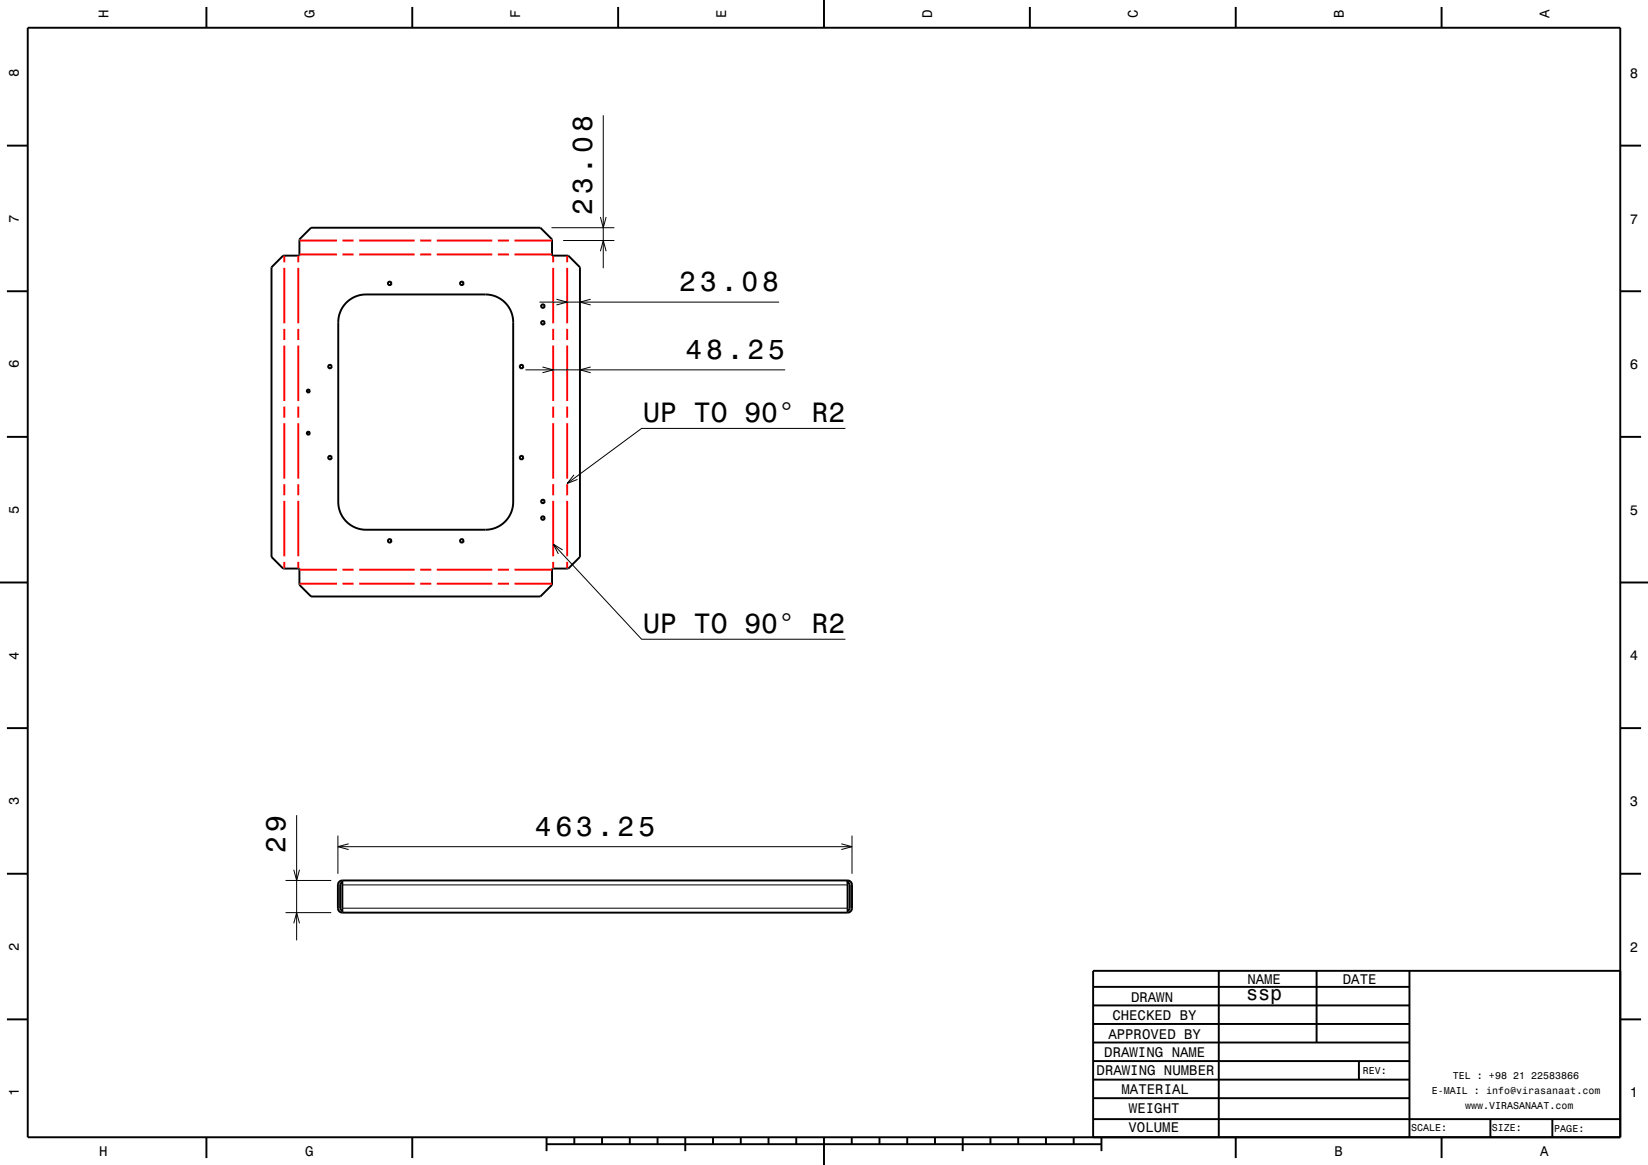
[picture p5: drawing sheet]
<svg xmlns="http://www.w3.org/2000/svg" width="297mm" height="210mm" viewBox="0 0 297 210" stroke-linecap="round" stroke-linejoin="round" font-family="sans-serif">
<g fill="none" stroke="#000" stroke-width=".18">
<path d="M108.2 39.1l.5 1.9 .5-1.9M108.7 20.8v27.6M97.2 54.5h43.2M99.4 41h11.3M100.3 53.9l1.9 .6-1.9 .5M101.5 43.4h9.2M106.5 53.9l-2 .6 2 .5M108.2 45.3l.5-1.9 .5 1.9M94.7 66.7h46.8M97.8 66.2l1.9 .5-1.9 .5M106.5 66.2l-2 .5 2 .5M152.4 77.2h-36.8l-13.4 10"/>
<path d="M99.7 98.1l15.9 17.1h36.8M101.4 99.1l-1.7-1 .9 1.7M103.5 85.6l-1.3 1.6 1.9-.8M51.5 158.7h8.2M52.9 156.8l.6 1.9 .5-1.9M53.5 146.9v22.6M60.9 150.6v6.9M60.9 152.6h92.6M61.7 159.5h91M62.8 152.1l-1.9 .5 1.9 .5M151.6 152.1l1.9 .5-1.9 .5M153.5 150.6v6.9"/>
<path d="M51.5 164.5h8.2M52.9 166.4l.6-1.9 .5 1.9M61.7 163.7h91"/>
</g>
<g fill="none" stroke="#000" stroke-width=".35">
<path d="M5 5h287v200h-287zM37.2 1.3v3.7M74.3 1.3v3.7M111.4 1.3v3.7M148.5 0v5M185.6 1.3v3.7M222.7 1.3v3.7M259.8 1.3v3.7M1.2 26.3h3.8M292 26.3h3.8M1.2 52.5h3.8M51 46.1h3v-3l2.1-2.1h41.3l2.1 2.1v3h2.9l2.1 2.1v52.2l-2.1 2.1h-2.9v2.9l-2.1 2.1h-41.3l-2.1-2.1v-2.9h-3l-2.1-2.1v-52.2z"/>
<path d="M62.4 54.6a5 5 0 0 1 3.6-1.5h21.5a5 5 0 0 1 5 5v32.4a5 5 0 0 1-5 5h-21.5a5 5 0 0 1-5-5v-32.4a5 5 0 0 1 1.4-3.5zM292 52.5h3.8M1.2 78.8h3.8M55.3 70.3l.2-.1 .2 .1 .1 .3-.1 .1h-.3l-.1-.1zM55.3 77.9l.2-.1 .2 .1 .1 .3-.1 .1h-.3l-.1-.1zM292 78.8h3.8M0 105h5M292 105h5M1.2 131.3h3.8M292 131.3h3.8M1.2 157.5h3.8M61.7 159.1l-.2 .1-.2 .3v4.2l.1 .2 .3 .2"/>
<path d="M61.7 158.7a.8 .8 0 0 0-.8 .8v4.2a.8 .8 0 0 0 .8 .8M61.7 158.7h91M61.7 158.7v5.8M152.7 158.7h.1a.8 .8 0 0 1 .7 .8v4.2a.8 .8 0 0 1-.8 .8M152.7 159.1l.4 .2v.2v4.2l-.1 .3-.3 .1M152.7 158.7v5.8M292 157.5h3.8M61.7 164.5h91M197 177.9h57M219.6 174.9v30M237.3 175v12.9M254 175v30"/>
<path d="M292 175h-95v30M1.2 183.8h3.8M197 181.2h57M197 184.6h57M197 187.9h57M197 191.3h57M197 194.6h57M197 198h57M244.9 191.3v3.3M292 183.8h3.8M37.2 205v3.8M74.3 205v3.8"/>
<path d="M98.5 206.3h100M98.5 205v2.5M103.5 205v1.3M108.5 205v1.3M113.5 205v1.3M118.5 205v1.3M123.5 205v2.5M128.5 205v1.3M133.5 205v1.3M138.5 205v1.3M143.5 205v1.3M148.5 205v5"/>
<path d="M153.5 205v1.3M158.5 205v1.3M163.5 205v1.3M168.5 205v1.3M173.5 205v2.5M178.5 205v1.3M183.5 205v1.3M188.5 205v1.3M193.5 205v1.3M197 201.7h95M198.5 205v2.5M222.7 205v3.8"/>
<path d="M259.8 205v3.8M268.6 201.7v3.3M279.8 201.8v3.2"/>
<circle cx="70.2" cy="51.1" r=".32"/>
<circle cx="83.2" cy="51.1" r=".32"/>
<circle cx="97.8" cy="55.2" r=".33"/>
<circle cx="97.8" cy="58.2" r=".32"/>
<circle cx="59.5" cy="66.1" r=".32"/>
<circle cx="94" cy="66.1" r=".33"/>
<circle cx="59.5" cy="82.5" r=".32"/>
<circle cx="70.2" cy="97.5" r=".32"/>
<circle cx="83.2" cy="97.5" r=".32"/>
<circle cx="94" cy="82.5" r=".33"/>
<circle cx="97.8" cy="93.4" r=".32"/>
<circle cx="97.8" cy="90.4" r=".32"/>
</g>
<g fill="none" stroke="#f00" stroke-width=".35">
<path d="M51.2 46.1v1.2M51.2 48.3v10M51.2 59.3v2M53.8 46.1v1.2M53.8 48.3v10M53.8 59.3v2M54 45.9h6.7M54 43.4h6.7M61.7 45.9h2M61.7 43.4h2M64.7 45.9h10M64.7 43.4h10"/>
<path d="M75.7 45.9h2M75.7 43.4h2M78.7 45.9h10M78.7 43.4h10M89.7 45.9h2M89.7 43.4h2M92.7 45.9h6.8M92.7 43.4h6.8M99.7 46.1v1.2M99.7 48.3v10M99.7 59.3v2M102.2 46.1v1.2"/>
<path d="M102.2 48.3v10M102.2 59.3v2M51.2 62.3v10M51.2 73.3v2M51.2 76.3v10M53.8 62.3v10M53.8 73.3v2M53.8 76.3v10M99.7 62.3v10M99.7 73.3v2M99.7 76.3v10M102.2 62.3v10"/>
<path d="M102.2 73.3v2M102.2 76.3v10M51.2 87.3v2M51.2 90.3v10M53.8 87.3v2M53.8 90.3v10M99.7 87.3v2M99.7 90.3v10M102.2 87.3v2M102.2 90.3v10M51.2 101.3v1.2M53.8 101.3v1.2"/>
<path d="M54 102.7h6.7M54 105.2h6.7M61.7 102.7h2M61.7 105.2h2M64.7 102.7h10M64.7 105.2h10M75.7 102.7h2M75.7 105.2h2M78.7 102.7h10M78.7 105.2h10M89.7 102.7h2M89.7 105.2h2"/>
<path d="M92.7 102.7h6.8M92.7 105.2h6.8M99.7 101.3v1.2M102.2 101.3v1.2"/>
</g>
<g font-size="5">
<text x="106.7" y="38.7" transform="rotate(-90 106.7 38.7)">23.08</text>
<text x="122.4" y="52.5">23.08</text>
<text x="123.5" y="64.7">48.25</text>
<text x="115.9" y="76">UP TO 90° R2</text>
<text x="115.9" y="114">UP TO 90° R2</text>
<text x="51.5" y="153.7" transform="rotate(-90 51.5 153.7)">29</text>
<text x="96.4" y="150.6">463.25</text>
</g>
<text font-size="3.6" x="224.6" y="180.3">ssp</text>
<g font-size="2.5">
<text x="19.6" y="3.3" transform="rotate(-90 19.6 3.3)">H</text>
<text x="56.7" y="3.3" transform="rotate(-90 56.7 3.3)">G</text>
<text x="93.8" y="3.3" transform="rotate(-90 93.8 3.3)">F</text>
<text x="130.9" y="3.3" transform="rotate(-90 130.9 3.3)">E</text>
<text x="168" y="3.3" transform="rotate(-90 168 3.3)">D</text>
<text x="205.1" y="3.3" transform="rotate(-90 205.1 3.3)">C</text>
<text x="242.2" y="3.3" transform="rotate(-90 242.2 3.3)">B</text>
<text x="279.3" y="3.3" transform="rotate(-90 279.3 3.3)">A</text>
<text x="3.4" y="13.9" transform="rotate(-90 3.4 13.9)">8</text>
<text x="293.7" y="14">8</text>
<text x="3.4" y="40.1" transform="rotate(-90 3.4 40.1)">7</text>
<text x="293.7" y="40.3">7</text>
<text x="3.4" y="66.4" transform="rotate(-90 3.4 66.4)">6</text>
<text x="293.7" y="66.5">6</text>
<text x="3.4" y="92.6" transform="rotate(-90 3.4 92.6)">5</text>
<text x="293.7" y="92.8">5</text>
<text x="3.4" y="118.9" transform="rotate(-90 3.4 118.9)">4</text>
<text x="293.7" y="119">4</text>
<text x="3.4" y="145.1" transform="rotate(-90 3.4 145.1)">3</text>
<text x="293.7" y="145.3">3</text>
<text x="3.4" y="171.4" transform="rotate(-90 3.4 171.4)">2</text>
<text x="293.7" y="171.5">2</text>
<text x="224.8" y="177.3">NAME</text>
<text x="242" y="177.3">DATE</text>
<text x="200.5" y="183.9">CHECKED BY</text>
<text x="203.8" y="180.5">DRAWN</text>
<text x="199" y="190.6">DRAWING NAME</text>
<text x="199.7" y="187.2">APPROVED BY</text>
<text x="3.4" y="197.6" transform="rotate(-90 3.4 197.6)">1</text>
<text x="197.6" y="193.8">DRAWING NUMBER</text>
<text x="202.1" y="197.2">MATERIAL</text>
<text x="293.7" y="197.8">1</text>
<text x="203.5" y="200.6">WEIGHT</text>
<text x="17.9" y="208.4">H</text>
<text x="55" y="208.4">G</text>
<text x="203.4" y="204.1">VOLUME</text>
<text x="240.5" y="208.4">B</text>
<text x="277.6" y="208.4">A</text>
</g>
<g font-size="1.8">
<text x="245.6" y="193.6">REV:</text>
<text x="258" y="197.2">E-MAIL : info@virasanaat.com</text>
<text x="261.8" y="194.6">TEL : +98 21 22583866</text>
<text x="254.3" y="203.9">SCALE:</text>
<text x="264" y="199.9">www.VIRASANAAT.com</text>
<text x="268.8" y="203.9">SIZE:</text>
<text x="280.1" y="204">PAGE:</text>
</g>
</svg>
